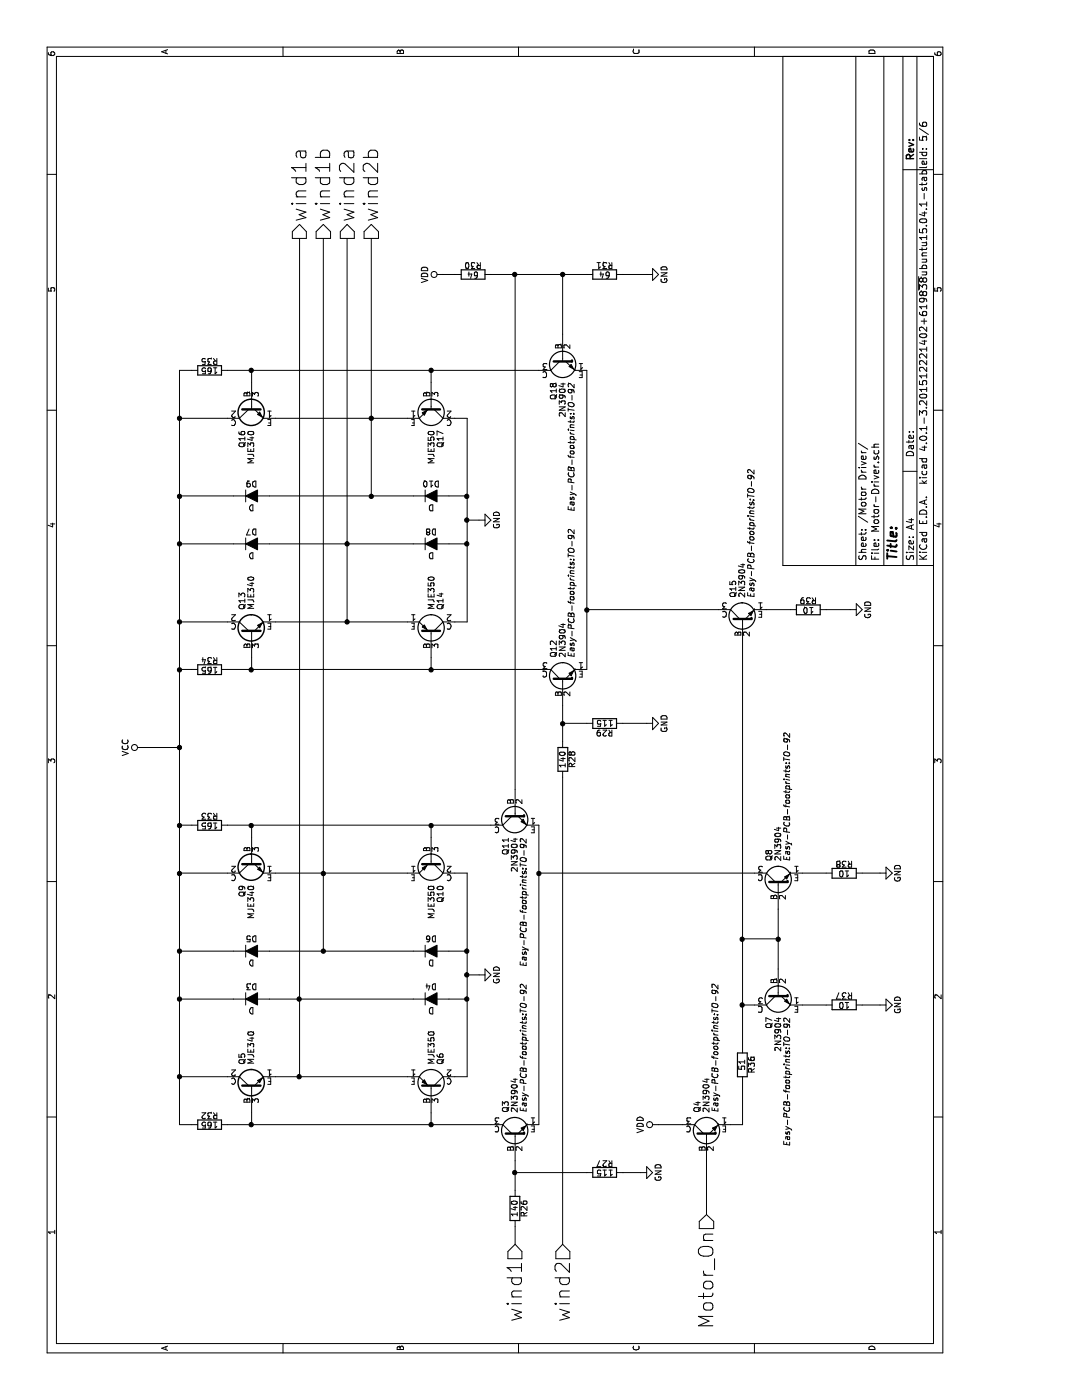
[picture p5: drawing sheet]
EESchema Schematic File Version 2
LIBS:Easy-PCB
LIBS:Easy-PCB-rescue
LIBS:power
LIBS:device
LIBS:transistors
LIBS:conn
LIBS:linear
LIBS:regul
LIBS:74xx
LIBS:cmos4000
LIBS:adc-dac
LIBS:memory
LIBS:xilinx
LIBS:microcontrollers
LIBS:dsp
LIBS:microchip
LIBS:analog_switches
LIBS:motorola
LIBS:texas
LIBS:intel
LIBS:audio
LIBS:interface
LIBS:digital-audio
LIBS:philips
LIBS:display
LIBS:cypress
LIBS:siliconi
LIBS:opto
LIBS:atmel
LIBS:contrib
LIBS:valves
LIBS:Easy-PCB-cache
EELAYER 25 0
EELAYER END
$Descr A4 11693 8268
encoding utf-8
Sheet 5 6
Title ""
Date ""
Rev ""
Comp ""
Comment1 ""
Comment2 ""
Comment3 ""
Comment4 ""
$EndDescr
$Comp
L MJE340 Q9
U 1 1
P 4500 2100
F 0 "Q9" H 4700 2175 50  0000 L CNN
F 1 "MJE340" H 4700 2100 50  0000 L CNN
F 2 "Easy-PCB-footprints:MJE3x0" H 4700 2025 50  0001 L CIN
F 3 "" H 4500 2100 50  0000 L CNN
	1    4500 2100
	-1   0    0    -1  
$EndComp
$Comp
L MJE340 Q13
U 1 1
P 6400 2100
F 0 "Q13" H 6600 2175 50  0000 L CNN
F 1 "MJE340" H 6600 2100 50  0000 L CNN
F 2 "Easy-PCB-footprints:MJE3x0" H 6600 2025 50  0001 L CIN
F 3 "" H 6400 2100 50  0000 L CNN
	1    6400 2100
	1    0    0    -1  
$EndComp
$Comp
L MJE340 Q16
U 1 1
P 8300 2100
F 0 "Q16" H 8500 2175 50  0000 L CNN
F 1 "MJE340" H 8500 2100 50  0000 L CNN
F 2 "Easy-PCB-footprints:MJE3x0" H 8500 2025 50  0001 L CIN
F 3 "" H 8300 2100 50  0000 L CNN
	1    8300 2100
	-1   0    0    -1  
$EndComp
$Comp
L MJE340 Q5
U 1 1
P 2600 2100
F 0 "Q5" H 2800 2175 50  0000 L CNN
F 1 "MJE340" H 2800 2100 50  0000 L CNN
F 2 "Easy-PCB-footprints:MJE3x0" H 2800 2025 50  0001 L CIN
F 3 "" H 2600 2100 50  0000 L CNN
	1    2600 2100
	1    0    0    -1  
$EndComp
Text HLabel 9700 2500 2    120  Output ~ 0
wind1a
Text HLabel 9700 2700 2    120  Output ~ 0
wind1b
Text HLabel 9700 2900 2    120  Output ~ 0
wind2a
Text HLabel 9700 3100 2    120  Output ~ 0
wind2b
$Comp
L MJE350 Q6
U 1 1
P 2600 3600
F 0 "Q6" H 2800 3675 50  0000 L CNN
F 1 "MJE350" H 2800 3600 50  0000 L CNN
F 2 "Easy-PCB-footprints:MJE3x0" H 2800 3525 50  0001 L CIN
F 3 "" H 2600 3600 50  0000 L CNN
	1    2600 3600
	1    0    0    1   
$EndComp
$Comp
L MJE350 Q10
U 1 1
P 4500 3600
F 0 "Q10" H 4700 3675 50  0000 L CNN
F 1 "MJE350" H 4700 3600 50  0000 L CNN
F 2 "Easy-PCB-footprints:MJE3x0" H 4700 3525 50  0001 L CIN
F 3 "" H 4500 3600 50  0000 L CNN
	1    4500 3600
	-1   0    0    1   
$EndComp
$Comp
L MJE350 Q14
U 1 1
P 6400 3600
F 0 "Q14" H 6600 3675 50  0000 L CNN
F 1 "MJE350" H 6600 3600 50  0000 L CNN
F 2 "Easy-PCB-footprints:MJE3x0" H 6600 3525 50  0001 L CIN
F 3 "" H 6400 3600 50  0000 L CNN
	1    6400 3600
	1    0    0    1   
$EndComp
$Comp
L MJE350 Q17
U 1 1
P 8300 3600
F 0 "Q17" H 8500 3675 50  0000 L CNN
F 1 "MJE350" H 8500 3600 50  0000 L CNN
F 2 "Easy-PCB-footprints:MJE3x0" H 8500 3525 50  0001 L CIN
F 3 "" H 8300 3600 50  0000 L CNN
	1    8300 3600
	-1   0    0    1   
$EndComp
$Comp
L D D3
U 1 1
P 3350 2100
F 0 "D3" H 3350 2200 50  0000 C CNN
F 1 "D" H 3350 2000 50  0000 C CNN
F 2 "Discret:D3" H 3350 2100 50  0001 C CNN
F 3 "" H 3350 2100 50  0000 C CNN
	1    3350 2100
	0    1    1    0   
$EndComp
$Comp
L D D4
U 1 1
P 3350 3600
F 0 "D4" H 3350 3700 50  0000 C CNN
F 1 "D" H 3350 3500 50  0000 C CNN
F 2 "Discret:D3" H 3350 3600 50  0001 C CNN
F 3 "" H 3350 3600 50  0000 C CNN
	1    3350 3600
	0    1    1    0   
$EndComp
$Comp
L D D5
U 1 1
P 3750 2100
F 0 "D5" H 3750 2200 50  0000 C CNN
F 1 "D" H 3750 2000 50  0000 C CNN
F 2 "Discret:D3" H 3750 2100 50  0001 C CNN
F 3 "" H 3750 2100 50  0000 C CNN
	1    3750 2100
	0    1    1    0   
$EndComp
$Comp
L D D6
U 1 1
P 3750 3600
F 0 "D6" H 3750 3700 50  0000 C CNN
F 1 "D" H 3750 3500 50  0000 C CNN
F 2 "Discret:D3" H 3750 3600 50  0001 C CNN
F 3 "" H 3750 3600 50  0000 C CNN
	1    3750 3600
	0    1    1    0   
$EndComp
$Comp
L D D7
U 1 1
P 7150 2100
F 0 "D7" H 7150 2200 50  0000 C CNN
F 1 "D" H 7150 2000 50  0000 C CNN
F 2 "Discret:D3" H 7150 2100 50  0001 C CNN
F 3 "" H 7150 2100 50  0000 C CNN
	1    7150 2100
	0    1    1    0   
$EndComp
$Comp
L D D8
U 1 1
P 7150 3600
F 0 "D8" H 7150 3700 50  0000 C CNN
F 1 "D" H 7150 3500 50  0000 C CNN
F 2 "Discret:D3" H 7150 3600 50  0001 C CNN
F 3 "" H 7150 3600 50  0000 C CNN
	1    7150 3600
	0    1    1    0   
$EndComp
$Comp
L D D9
U 1 1
P 7550 2100
F 0 "D9" H 7550 2200 50  0000 C CNN
F 1 "D" H 7550 2000 50  0000 C CNN
F 2 "Discret:D3" H 7550 2100 50  0001 C CNN
F 3 "" H 7550 2100 50  0000 C CNN
	1    7550 2100
	0    1    1    0   
$EndComp
$Comp
L D D10
U 1 1
P 7550 3600
F 0 "D10" H 7550 3700 50  0000 C CNN
F 1 "D" H 7550 3500 50  0000 C CNN
F 2 "Discret:D3" H 7550 3600 50  0001 C CNN
F 3 "" H 7550 3600 50  0000 C CNN
	1    7550 3600
	0    1    1    0   
$EndComp
$Comp
L R R32
U 1 1
P 2300 1750
F 0 "R32" V 2380 1750 50  0000 C CNN
F 1 "165" V 2300 1750 50  0000 C CNN
F 2 "Resistors_ThroughHole:Resistor_Horizontal_RM15mm" V 2230 1750 50  0001 C CNN
F 3 "" H 2300 1750 50  0000 C CNN
	1    2300 1750
	1    0    0    -1  
$EndComp
$Comp
L R R33
U 1 1
P 4800 1750
F 0 "R33" V 4880 1750 50  0000 C CNN
F 1 "165" V 4800 1750 50  0000 C CNN
F 2 "Resistors_ThroughHole:Resistor_Horizontal_RM15mm" V 4730 1750 50  0001 C CNN
F 3 "" H 4800 1750 50  0000 C CNN
	1    4800 1750
	1    0    0    -1  
$EndComp
$Comp
L R R34
U 1 1
P 6100 1750
F 0 "R34" V 6180 1750 50  0000 C CNN
F 1 "165" V 6100 1750 50  0000 C CNN
F 2 "Resistors_ThroughHole:Resistor_Horizontal_RM15mm" V 6030 1750 50  0001 C CNN
F 3 "" H 6100 1750 50  0000 C CNN
	1    6100 1750
	1    0    0    -1  
$EndComp
$Comp
L R R35
U 1 1
P 8600 1750
F 0 "R35" V 8680 1750 50  0000 C CNN
F 1 "165" V 8600 1750 50  0000 C CNN
F 2 "Resistors_ThroughHole:Resistor_Horizontal_RM15mm" V 8530 1750 50  0001 C CNN
F 3 "" H 8600 1750 50  0000 C CNN
	1    8600 1750
	1    0    0    -1  
$EndComp
$Comp
L R R30
U 1 1
P 9400 3950
F 0 "R30" V 9480 3950 50  0000 C CNN
F 1 "64" V 9400 3950 50  0000 C CNN
F 2 "Resistors_ThroughHole:Resistor_Horizontal_RM10mm" V 9330 3950 50  0001 C CNN
F 3 "" H 9400 3950 50  0000 C CNN
	1    9400 3950
	1    0    0    -1  
$EndComp
$Comp
L R R31
U 1 1
P 9400 5050
F 0 "R31" V 9480 5050 50  0000 C CNN
F 1 "64" V 9400 5050 50  0000 C CNN
F 2 "Resistors_ThroughHole:Resistor_Horizontal_RM10mm" V 9330 5050 50  0001 C CNN
F 3 "" H 9400 5050 50  0000 C CNN
	1    9400 5050
	1    0    0    -1  
$EndComp
$Comp
L R R26
U 1 1
P 1600 4300
F 0 "R26" V 1680 4300 50  0000 C CNN
F 1 "140" V 1600 4300 50  0000 C CNN
F 2 "Resistors_ThroughHole:Resistor_Horizontal_RM10mm" V 1530 4300 50  0001 C CNN
F 3 "" H 1600 4300 50  0000 C CNN
	1    1600 4300
	0    1    1    0   
$EndComp
$Comp
L R R28
U 1 1
P 5350 4700
F 0 "R28" V 5430 4700 50  0000 C CNN
F 1 "140" V 5350 4700 50  0000 C CNN
F 2 "Resistors_ThroughHole:Resistor_Horizontal_RM10mm" V 5280 4700 50  0001 C CNN
F 3 "" H 5350 4700 50  0000 C CNN
	1    5350 4700
	0    1    1    0   
$EndComp
$Comp
L R R29
U 1 1
P 5650 5050
F 0 "R29" V 5730 5050 50  0000 C CNN
F 1 "115" V 5650 5050 50  0000 C CNN
F 2 "Resistors_ThroughHole:Resistor_Horizontal_RM10mm" V 5580 5050 50  0001 C CNN
F 3 "" H 5650 5050 50  0000 C CNN
	1    5650 5050
	-1   0    0    1   
$EndComp
$Comp
L R R27
U 1 1
P 1900 5050
F 0 "R27" V 1980 5050 50  0000 C CNN
F 1 "115" V 1900 5050 50  0000 C CNN
F 2 "Resistors_ThroughHole:Resistor_Horizontal_RM10mm" V 1830 5050 50  0001 C CNN
F 3 "" H 1900 5050 50  0000 C CNN
	1    1900 5050
	1    0    0    -1  
$EndComp
$Comp
L GND #PWR037
U 1 1
P 3550 4000
F 0 "#PWR037" H 3550 3750 50  0001 C CNN
F 1 "GND" H 3550 3850 50  0000 C CNN
F 2 "" H 3550 4000 50  0000 C CNN
F 3 "" H 3550 4000 50  0000 C CNN
	1    3550 4000
	1    0    0    -1  
$EndComp
$Comp
L GND #PWR038
U 1 1
P 7350 4000
F 0 "#PWR038" H 7350 3750 50  0001 C CNN
F 1 "GND" H 7350 3850 50  0000 C CNN
F 2 "" H 7350 4000 50  0000 C CNN
F 3 "" H 7350 4000 50  0000 C CNN
	1    7350 4000
	1    0    0    -1  
$EndComp
$Comp
L VDD #PWR039
U 1 1
P 9400 3700
F 0 "#PWR039" H 9400 3550 50  0001 C CNN
F 1 "VDD" H 9400 3850 50  0000 C CNN
F 2 "" H 9400 3700 50  0000 C CNN
F 3 "" H 9400 3700 50  0000 C CNN
	1    9400 3700
	1    0    0    -1  
$EndComp
$Comp
L GND #PWR040
U 1 1
P 9400 5400
F 0 "#PWR040" H 9400 5150 50  0001 C CNN
F 1 "GND" H 9400 5250 50  0000 C CNN
F 2 "" H 9400 5400 50  0000 C CNN
F 3 "" H 9400 5400 50  0000 C CNN
	1    9400 5400
	1    0    0    -1  
$EndComp
Text HLabel 1300 4300 0    120  Input ~ 0
wind1
Text HLabel 1300 4700 0    120  Input ~ 0
wind2
$Comp
L VCC #PWR041
U 1 1
P 5450 1200
F 0 "#PWR041" H 5450 1050 50  0001 C CNN
F 1 "VCC" H 5450 1350 50  0000 C CNN
F 2 "" H 5450 1200 50  0000 C CNN
F 3 "" H 5450 1200 50  0000 C CNN
	1    5450 1200
	1    0    0    -1  
$EndComp
Text HLabel 1550 5900 0    120  Input ~ 0
Motor_On
$Comp
L R R36
U 1 1
P 2800 6200
F 0 "R36" V 2880 6200 50  0000 C CNN
F 1 "51" V 2800 6200 50  0000 C CNN
F 2 "Resistors_ThroughHole:Resistor_Horizontal_RM10mm" V 2730 6200 50  0001 C CNN
F 3 "" H 2800 6200 50  0000 C CNN
	1    2800 6200
	0    1    1    0   
$EndComp
Wire Wire Line
	2300 1500 2300 1600
Wire Wire Line
	2300 1500 8600 1500
Wire Wire Line
	4800 1500 4800 1600
Wire Wire Line
	6100 1500 6100 1600
Connection ~ 4800 1500
Wire Wire Line
	8600 1500 8600 1600
Connection ~ 6100 1500
Wire Wire Line
	6100 1900 6100 4500
Wire Wire Line
	6100 2100 6200 2100
Wire Wire Line
	4800 1900 4800 4100
Wire Wire Line
	4800 2100 4700 2100
Wire Wire Line
	2300 1900 2300 4100
Wire Wire Line
	2300 2100 2400 2100
Wire Wire Line
	2700 1900 2700 1500
Connection ~ 2700 1500
Wire Wire Line
	3350 1950 3350 1500
Connection ~ 3350 1500
Wire Wire Line
	3750 1950 3750 1500
Connection ~ 3750 1500
Wire Wire Line
	4400 1900 4400 1500
Connection ~ 4400 1500
Wire Wire Line
	6500 1900 6500 1500
Connection ~ 6500 1500
Wire Wire Line
	7150 1950 7150 1500
Connection ~ 7150 1500
Wire Wire Line
	7550 1950 7550 1500
Connection ~ 7550 1500
Wire Wire Line
	8200 1900 8200 1500
Connection ~ 8200 1500
Wire Wire Line
	8600 1900 8600 4500
Wire Wire Line
	8600 2100 8500 2100
Wire Wire Line
	2300 3600 2400 3600
Connection ~ 2300 2100
Wire Wire Line
	2700 2300 2700 3400
Wire Wire Line
	3350 2250 3350 3450
Wire Wire Line
	3750 2250 3750 3450
Wire Wire Line
	4400 2300 4400 3400
Wire Wire Line
	2700 2500 9700 2500
Connection ~ 3350 2500
Connection ~ 2700 2500
Wire Wire Line
	3750 2700 9700 2700
Connection ~ 4400 2700
Connection ~ 3750 2700
Wire Wire Line
	4800 3600 4700 3600
Connection ~ 4800 2100
Connection ~ 2300 3600
Connection ~ 4800 3600
Wire Wire Line
	2700 3800 2700 3900
Wire Wire Line
	2700 3900 4400 3900
Wire Wire Line
	4400 3900 4400 3800
Wire Wire Line
	3750 3750 3750 3900
Connection ~ 3750 3900
Wire Wire Line
	3350 3750 3350 3900
Connection ~ 3350 3900
Wire Wire Line
	3550 3900 3550 4000
Connection ~ 3550 3900
Wire Wire Line
	2300 4500 4800 4500
Wire Wire Line
	6500 2300 6500 3400
Wire Wire Line
	7150 2250 7150 3450
Wire Wire Line
	7550 2250 7550 3450
Wire Wire Line
	8200 2300 8200 3400
Wire Wire Line
	6100 3600 6200 3600
Connection ~ 6100 2100
Connection ~ 6100 3600
Wire Wire Line
	8600 3600 8500 3600
Connection ~ 8600 2100
Connection ~ 8600 3600
Wire Wire Line
	6500 3800 6500 3900
Wire Wire Line
	6500 3900 8200 3900
Wire Wire Line
	8200 3900 8200 3800
Wire Wire Line
	7550 3750 7550 3900
Connection ~ 7550 3900
Wire Wire Line
	7150 3750 7150 3900
Connection ~ 7150 3900
Connection ~ 7350 3900
Wire Wire Line
	6500 2900 9700 2900
Connection ~ 7150 2900
Connection ~ 6500 2900
Wire Wire Line
	7550 3100 9700 3100
Connection ~ 8200 3100
Connection ~ 7550 3100
Wire Wire Line
	5800 4700 5500 4700
Wire Wire Line
	7350 3900 7350 4000
Wire Wire Line
	5100 4300 9400 4300
Wire Wire Line
	9400 4100 9400 4900
Connection ~ 9400 4300
Wire Wire Line
	8900 4700 9400 4700
Connection ~ 9400 4700
Wire Wire Line
	9400 3800 9400 3700
Wire Wire Line
	9400 5200 9400 5400
Wire Wire Line
	1300 4300 1450 4300
Wire Wire Line
	1750 4300 2000 4300
Wire Wire Line
	1300 4700 5200 4700
Wire Wire Line
	1900 4300 1900 4900
Connection ~ 1900 4300
Wire Wire Line
	5650 4700 5650 4900
Connection ~ 5650 4700
Wire Wire Line
	6100 4900 8600 4900
Wire Wire Line
	5450 1200 5450 1500
Connection ~ 5450 1500
Wire Wire Line
	1550 5900 2000 5900
$Comp
L R R39
U 1 1
P 6600 6750
F 0 "R39" V 6680 6750 50  0000 C CNN
F 1 "10" V 6600 6750 50  0000 C CNN
F 2 "Resistors_ThroughHole:Resistor_Horizontal_RM10mm" V 6530 6750 50  0001 C CNN
F 3 "" H 6600 6750 50  0000 C CNN
	1    6600 6750
	1    0    0    -1  
$EndComp
$Comp
L R R38
U 1 1
P 4400 7050
F 0 "R38" V 4480 7050 50  0000 C CNN
F 1 "10" V 4400 7050 50  0000 C CNN
F 2 "Resistors_ThroughHole:Resistor_Horizontal_RM10mm" V 4330 7050 50  0001 C CNN
F 3 "" H 4400 7050 50  0000 C CNN
	1    4400 7050
	1    0    0    -1  
$EndComp
$Comp
L R R37
U 1 1
P 3300 7050
F 0 "R37" V 3380 7050 50  0000 C CNN
F 1 "10" V 3300 7050 50  0000 C CNN
F 2 "Resistors_ThroughHole:Resistor_Horizontal_RM10mm" V 3230 7050 50  0001 C CNN
F 3 "" H 3300 7050 50  0000 C CNN
	1    3300 7050
	1    0    0    -1  
$EndComp
$Comp
L GND #PWR042
U 1 1
P 3300 7350
F 0 "#PWR042" H 3300 7100 50  0001 C CNN
F 1 "GND" H 3300 7200 50  0000 C CNN
F 2 "" H 3300 7350 50  0000 C CNN
F 3 "" H 3300 7350 50  0000 C CNN
	1    3300 7350
	1    0    0    -1  
$EndComp
$Comp
L GND #PWR043
U 1 1
P 4400 7350
F 0 "#PWR043" H 4400 7100 50  0001 C CNN
F 1 "GND" H 4400 7200 50  0000 C CNN
F 2 "" H 4400 7350 50  0000 C CNN
F 3 "" H 4400 7350 50  0000 C CNN
	1    4400 7350
	1    0    0    -1  
$EndComp
$Comp
L GND #PWR044
U 1 1
P 6600 7100
F 0 "#PWR044" H 6600 6850 50  0001 C CNN
F 1 "GND" H 6600 6950 50  0000 C CNN
F 2 "" H 6600 7100 50  0000 C CNN
F 3 "" H 6600 7100 50  0000 C CNN
	1    6600 7100
	1    0    0    -1  
$EndComp
$Comp
L VDD #PWR045
U 1 1
P 2300 5500
F 0 "#PWR045" H 2300 5350 50  0001 C CNN
F 1 "VDD" H 2300 5650 50  0000 C CNN
F 2 "" H 2300 5500 50  0000 C CNN
F 3 "" H 2300 5500 50  0000 C CNN
	1    2300 5500
	1    0    0    -1  
$EndComp
$Comp
L GND #PWR046
U 1 1
P 1900 5350
F 0 "#PWR046" H 1900 5100 50  0001 C CNN
F 1 "GND" H 1900 5200 50  0000 C CNN
F 2 "" H 1900 5350 50  0000 C CNN
F 3 "" H 1900 5350 50  0000 C CNN
	1    1900 5350
	1    0    0    -1  
$EndComp
Wire Wire Line
	1900 5200 1900 5350
$Comp
L GND #PWR047
U 1 1
P 5650 5400
F 0 "#PWR047" H 5650 5150 50  0001 C CNN
F 1 "GND" H 5650 5250 50  0000 C CNN
F 2 "" H 5650 5400 50  0000 C CNN
F 3 "" H 5650 5400 50  0000 C CNN
	1    5650 5400
	1    0    0    -1  
$EndComp
Wire Wire Line
	5650 5200 5650 5400
Wire Wire Line
	2300 5500 2300 5700
Wire Wire Line
	2300 6100 2300 6200
Wire Wire Line
	2300 6200 2650 6200
Wire Wire Line
	2950 6200 6300 6200
Wire Wire Line
	3300 6200 3300 6300
Wire Wire Line
	3600 6500 4100 6500
Wire Wire Line
	3850 6200 3850 6500
Connection ~ 3300 6200
Connection ~ 3850 6500
Connection ~ 3850 6200
Wire Wire Line
	3300 6700 3300 6900
Wire Wire Line
	3300 7200 3300 7350
Wire Wire Line
	4400 6700 4400 6900
Wire Wire Line
	4400 7200 4400 7350
Wire Wire Line
	4400 6300 4400 4500
Connection ~ 4400 4500
Wire Wire Line
	6600 6000 6600 4900
Connection ~ 6600 4900
Wire Wire Line
	6600 6400 6600 6600
Wire Wire Line
	6600 6900 6600 7100
$Comp
L 2N3904 Q3
U 1 1
P 2200 4300
F 0 "Q3" H 2400 4375 50  0000 L CNN
F 1 "2N3904" H 2400 4300 50  0000 L CNN
F 2 "Easy-PCB-footprints:TO-92" H 2400 4225 50  0000 L CIN
F 3 "" H 2200 4300 50  0000 L CNN
	1    2200 4300
	1    0    0    -1  
$EndComp
$Comp
L 2N3904 Q11
U 1 1
P 4900 4300
F 0 "Q11" H 5100 4375 50  0000 L CNN
F 1 "2N3904" H 5100 4300 50  0000 L CNN
F 2 "Easy-PCB-footprints:TO-92" H 5100 4225 50  0000 L CIN
F 3 "" H 4900 4300 50  0000 L CNN
	1    4900 4300
	-1   0    0    -1  
$EndComp
$Comp
L 2N3904 Q12
U 1 1
P 6000 4700
F 0 "Q12" H 6200 4775 50  0000 L CNN
F 1 "2N3904" H 6200 4700 50  0000 L CNN
F 2 "Easy-PCB-footprints:TO-92" H 6200 4625 50  0000 L CIN
F 3 "" H 6000 4700 50  0000 L CNN
	1    6000 4700
	1    0    0    -1  
$EndComp
$Comp
L 2N3904 Q18
U 1 1
P 8700 4700
F 0 "Q18" H 8900 4775 50  0000 L CNN
F 1 "2N3904" H 8900 4700 50  0000 L CNN
F 2 "Easy-PCB-footprints:TO-92" H 8900 4625 50  0000 L CIN
F 3 "" H 8700 4700 50  0000 L CNN
	1    8700 4700
	-1   0    0    -1  
$EndComp
$Comp
L 2N3904 Q15
U 1 1
P 6500 6200
F 0 "Q15" H 6700 6275 50  0000 L CNN
F 1 "2N3904" H 6700 6200 50  0000 L CNN
F 2 "Easy-PCB-footprints:TO-92" H 6700 6125 50  0000 L CIN
F 3 "" H 6500 6200 50  0000 L CNN
	1    6500 6200
	1    0    0    -1  
$EndComp
$Comp
L 2N3904 Q8
U 1 1
P 4300 6500
F 0 "Q8" H 4500 6575 50  0000 L CNN
F 1 "2N3904" H 4500 6500 50  0000 L CNN
F 2 "Easy-PCB-footprints:TO-92" H 4500 6425 50  0000 L CIN
F 3 "" H 4300 6500 50  0000 L CNN
	1    4300 6500
	1    0    0    -1  
$EndComp
$Comp
L 2N3904 Q7
U 1 1
P 3400 6500
F 0 "Q7" H 3600 6575 50  0000 L CNN
F 1 "2N3904" H 3600 6500 50  0000 L CNN
F 2 "Easy-PCB-footprints:TO-92" H 3600 6425 50  0000 L CIN
F 3 "" H 3400 6500 50  0000 L CNN
	1    3400 6500
	-1   0    0    -1  
$EndComp
$Comp
L 2N3904 Q4
U 1 1
P 2200 5900
F 0 "Q4" H 2400 5975 50  0000 L CNN
F 1 "2N3904" H 2400 5900 50  0000 L CNN
F 2 "Easy-PCB-footprints:TO-92" H 2400 5825 50  0000 L CIN
F 3 "" H 2200 5900 50  0000 L CNN
	1    2200 5900
	1    0    0    -1  
$EndComp
$EndSCHEMATC
